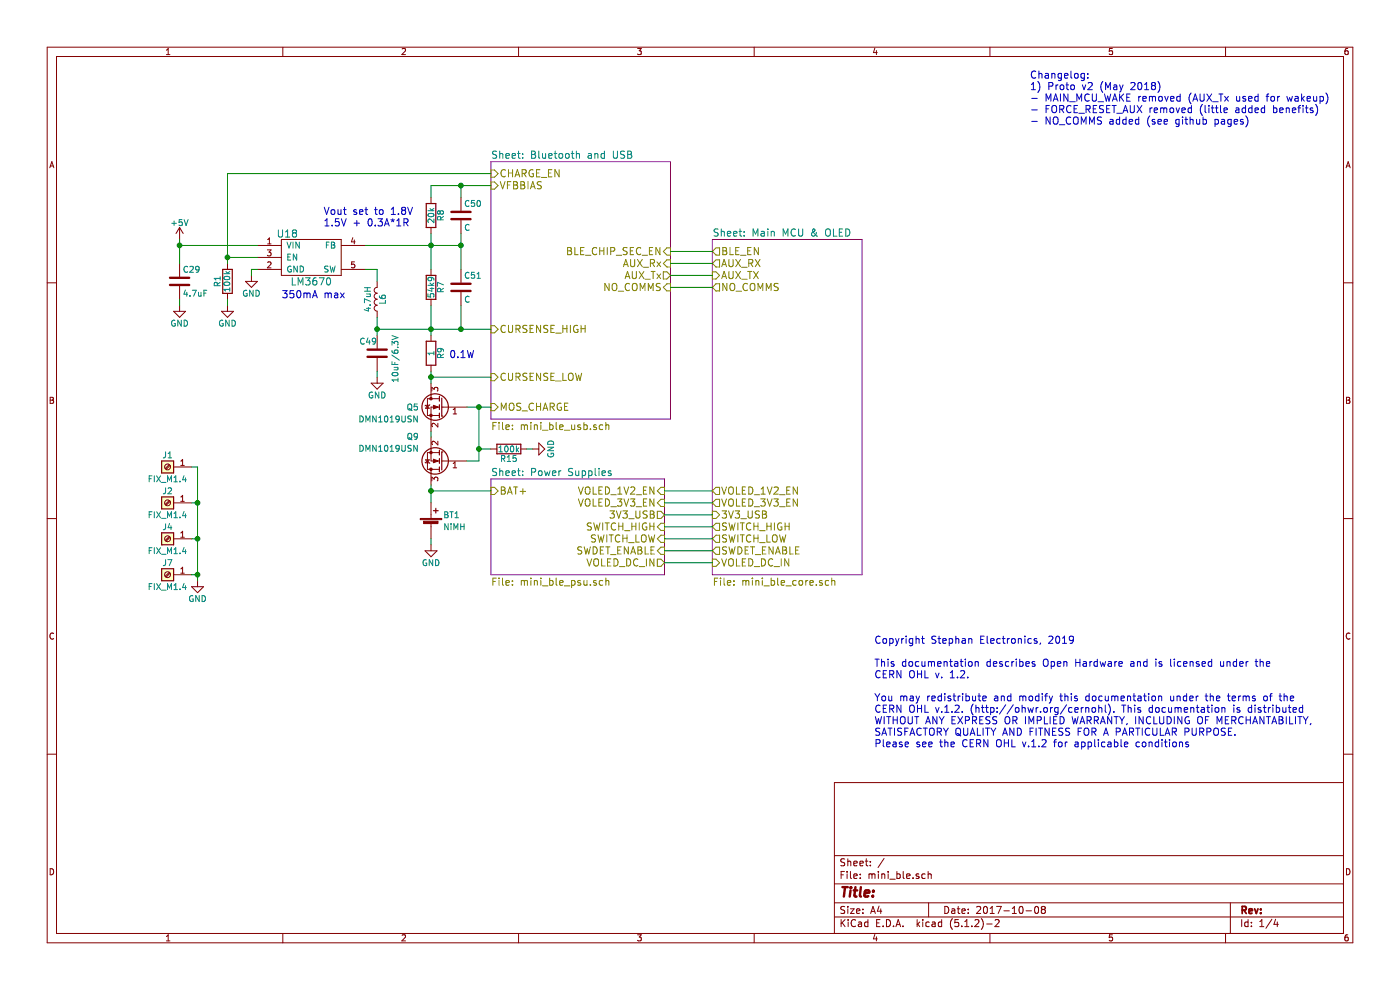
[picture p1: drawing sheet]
EESchema Schematic File Version 4
EELAYER 30 0
EELAYER END
$Descr A4 11693 8268
encoding utf-8
Sheet 1 4
Title ""
Date "2017-10-08"
Rev ""
Comp ""
Comment1 ""
Comment2 ""
Comment3 ""
Comment4 ""
$EndDescr
$Sheet
S 4100 4000 1450 800 
U 59B3AA77
F0 "Power Supplies" 60
F1 "mini_ble_psu.sch" 60
F2 "VOLED_1V2_EN" I R 5550 4100 60 
F3 "VOLED_3V3_EN" I R 5550 4200 60 
F4 "SWDET_ENABLE" I R 5550 4600 60 
F5 "SWITCH_HIGH" I R 5550 4400 60 
F6 "SWITCH_LOW" I R 5550 4500 60 
F7 "3V3_USB" O R 5550 4300 60 
F8 "BAT+" I L 4100 4100 60 
F9 "VOLED_DC_IN" O R 5550 4700 60 
$EndSheet
$Sheet
S 4100 1350 1500 2150
U 59B3AA97
F0 "Bluetooth and USB" 60
F1 "mini_ble_usb.sch" 60
F2 "AUX_Rx" I R 5600 2200 60 
F3 "BLE_CHIP_SEC_EN" I R 5600 2100 60 
F4 "AUX_Tx" O R 5600 2300 60 
F5 "CURSENSE_LOW" I L 4100 3150 60 
F6 "CURSENSE_HIGH" I L 4100 2750 60 
F7 "MOS_CHARGE" I L 4100 3400 60 
F8 "VFBBIAS" I L 4100 1550 60 
F9 "CHARGE_EN" I L 4100 1450 60 
F10 "NO_COMMS" I R 5600 2400 60 
$EndSheet
Text Notes 7300 6250 0    60   ~ 0
Copyright Stephan Electronics, 2019\n\nThis documentation describes Open Hardware and is licensed under the\nCERN OHL v. 1.2.\n\nYou may redistribute and modify this documentation under the terms of the\nCERN OHL v.1.2. (http://ohwr.org/cernohl). This documentation is distributed\nWITHOUT ANY EXPRESS OR IMPLIED WARRANTY, INCLUDING OF MERCHANTABILITY,\nSATISFACTORY QUALITY AND FITNESS FOR A PARTICULAR PURPOSE. \nPlease see the CERN OHL v.1.2 for applicable conditions
Text Notes 8600 2100 0    60   ~ 0
Changelog:\n1) Proto v2 (May 2018)\n- MAIN_MCU_WAKE removed (AUX_Tx used for wakeup)\n- FORCE_RESET_AUX removed (little added benefits)\n- NO_COMMS added (see github pages)\n2) BLE testers version (August 2019)\n- 1M pullup on card detect\n- 100R in series with switch low\n- PA19 used as pullup for nocomms\n3) Pre-production version (December 2019)\n- SOD-523 3V3 ESD Diodes (D1 & D2)\n- VOLED_1V2_EN (pin 13) with SMC_PGM (pin 7) \n   to use SMC_PGM as SDA and SMC_SCK as SCL\n- extra 3V3 ESD Diode on SMC_SCK\n4) Mass production version (July 2020)\n- changed Q7 for low Ciss 2N7002ET1G\n
$Comp
L Device:Battery_Cell BT1
U 1 1
P 3600 4400
F 0 "BT1" H 3700 4500 50  0000 L CNN
F 1 "NiMH" H 3700 4400 50  0000 L CNN
F 2 "footprints:BAT_TWOTHIRD_AAA" V 3600 4460 50  0001 C CNN
F 3 "" V 3600 4460 50  0001 C CNN
	1    3600 4400
	1    0    0    -1  
$EndComp
$Comp
L power:GND #PWR07
U 1 1
P 3600 4550
F 0 "#PWR07" H 3600 4300 50  0001 C CNN
F 1 "GND" H 3600 4400 50  0000 C CNN
F 2 "" H 3600 4550 50  0001 C CNN
F 3 "" H 3600 4550 50  0001 C CNN
	1    3600 4550
	1    0    0    -1  
$EndComp
$Comp
L Device:Q_NMOS_GSD Q5
U 1 1
P 3700 3400
F 0 "Q5" H 3900 3400 50  0000 L CNN
F 1 "DMN1019USN" H 3900 3300 50  0000 L CNN
F 2 "Package_TO_SOT_SMD:SC-59" H 3900 3500 50  0001 C CNN
F 3 "" H 3700 3400 50  0001 C CNN
F 4 "https://www.digikey.com/product-detail/en/diodes-incorporated/DMN1019USN-7/DMN1019USN-7DICT-ND/4898886" H 3700 3400 60  0001 C CNN "Field4"
	1    3700 3400
	-1   0    0    -1  
$EndComp
$Sheet
S 5950 2000 1250 2800
U 59B3AAC5
F0 "Main MCU & OLED" 60
F1 "mini_ble_core.sch" 60
F2 "VOLED_1V2_EN" O L 5950 4100 60 
F3 "VOLED_3V3_EN" O L 5950 4200 60 
F4 "3V3_USB" I L 5950 4300 60 
F5 "SWITCH_HIGH" O L 5950 4400 60 
F6 "SWITCH_LOW" O L 5950 4500 60 
F7 "SWDET_ENABLE" O L 5950 4600 60 
F8 "AUX_TX" I L 5950 2300 60 
F9 "AUX_RX" O L 5950 2200 60 
F10 "BLE_EN" O L 5950 2100 60 
F11 "NO_COMMS" O L 5950 2400 60 
F12 "VOLED_DC_IN" I L 5950 4700 60 
$EndSheet
$Comp
L Device:R R9
U 1 1
P 3600 2950
F 0 "R9" V 3680 2950 50  0000 C CNN
F 1 "1" V 3600 2950 50  0000 C CNN
F 2 "Resistor_SMD:R_0603_1608Metric" V 3530 2950 50  0001 C CNN
F 3 "" H 3600 2950 50  0001 C CNN
F 4 "https://www.digikey.com/product-detail/en/stackpole-electronics-inc/RNCP0603FTD1R00/RNCP0603FTD1R00CT-ND/2240411" V 3600 2950 60  0001 C CNN "Field4"
	1    3600 2950
	1    0    0    -1  
$EndComp
$Comp
L mini_ble:LM3670 U18
U 1 1
P 2600 2150
F 0 "U18" H 2400 2350 60  0000 C CNN
F 1 "LM3670" H 2600 1950 60  0000 C CNN
F 2 "Package_TO_SOT_SMD:SOT-23-5" H 2600 2150 60  0001 C CNN
F 3 "" H 2600 2150 60  0001 C CNN
F 4 "https://www.digikey.com/product-detail/en/texas-instruments/LM3670MFX-ADJ-NOPB/LM3670MFX-ADJ-NOPBCT-ND/953510" H 2600 2150 60  0001 C CNN "Field4"
	1    2600 2150
	1    0    0    -1  
$EndComp
$Comp
L power:GND #PWR05
U 1 1
P 2100 2300
F 0 "#PWR05" H 2100 2050 50  0001 C CNN
F 1 "GND" H 2100 2150 50  0000 C CNN
F 2 "" H 2100 2300 50  0001 C CNN
F 3 "" H 2100 2300 50  0001 C CNN
	1    2100 2300
	1    0    0    -1  
$EndComp
$Comp
L Device:C C29
U 1 1
P 1500 2350
F 0 "C29" H 1525 2450 50  0000 L CNN
F 1 "4.7uF" H 1525 2250 50  0000 L CNN
F 2 "Capacitor_SMD:C_0603_1608Metric" H 1538 2200 50  0001 C CNN
F 3 "http://www.samsungsem.com/kr/support/product-search/mlcc/__icsFiles/afieldfile/2018/08/23/Data%20sheet_CL10A475KA8NQNC.pdf" H 1500 2350 50  0001 C CNN
F 4 "https://www.digikey.com/product-detail/en/samsung-electro-mechanics-america-inc/CL10A475KA8NQNC/1276-1900-1-ND/3889986" H 1500 2350 60  0001 C CNN "Field4"
	1    1500 2350
	1    0    0    -1  
$EndComp
$Comp
L power:GND #PWR02
U 1 1
P 1500 2550
F 0 "#PWR02" H 1500 2300 50  0001 C CNN
F 1 "GND" H 1500 2400 50  0000 C CNN
F 2 "" H 1500 2550 50  0001 C CNN
F 3 "" H 1500 2550 50  0001 C CNN
	1    1500 2550
	1    0    0    -1  
$EndComp
$Comp
L power:+5V #PWR01
U 1 1
P 1500 2000
F 0 "#PWR01" H 1500 1850 50  0001 C CNN
F 1 "+5V" H 1500 2140 50  0000 C CNN
F 2 "" H 1500 2000 50  0001 C CNN
F 3 "" H 1500 2000 50  0001 C CNN
	1    1500 2000
	1    0    0    -1  
$EndComp
$Comp
L Device:C C49
U 1 1
P 3150 2950
F 0 "C49" H 3000 3050 50  0000 L CNN
F 1 "10uF/6.3V" V 3300 2700 50  0000 L CNN
F 2 "Capacitor_SMD:C_0603_1608Metric" H 3188 2800 50  0001 C CNN
F 3 "" H 3150 2950 50  0001 C CNN
F 4 "https://www.digikey.com/product-detail/en/murata-electronics-north-america/GRM188R60J106ME47D/490-3896-1-ND/965938" H 3150 2950 60  0001 C CNN "Field4"
	1    3150 2950
	1    0    0    -1  
$EndComp
$Comp
L Device:L L6
U 1 1
P 3150 2500
F 0 "L6" V 3100 2500 50  0000 C CNN
F 1 "4.7uH" V 3225 2500 50  0000 C CNN
F 2 "Inductor_SMD:L_0805_2012Metric" H 3150 2500 50  0001 C CNN
F 3 "" H 3150 2500 50  0001 C CNN
F 4 "https://www.digikey.com/product-detail/en/murata-electronics-north-america/LQM2MPN4R7MG0L/490-12073-1-ND/5403074" V 3150 2500 60  0001 C CNN "Field4"
	1    3150 2500
	-1   0    0    1   
$EndComp
$Comp
L power:GND #PWR06
U 1 1
P 3150 3150
F 0 "#PWR06" H 3150 2900 50  0001 C CNN
F 1 "GND" H 3150 3000 50  0000 C CNN
F 2 "" H 3150 3150 50  0001 C CNN
F 3 "" H 3150 3150 50  0001 C CNN
	1    3150 3150
	1    0    0    -1  
$EndComp
$Comp
L Device:Q_NMOS_GSD Q9
U 1 1
P 3700 3850
F 0 "Q9" H 3900 3650 50  0000 L CNN
F 1 "DMN1019USN" H 3900 3750 50  0000 L CNN
F 2 "Package_TO_SOT_SMD:SC-59" H 3900 3950 50  0001 C CNN
F 3 "" H 3700 3850 50  0001 C CNN
F 4 "https://www.digikey.com/product-detail/en/diodes-incorporated/DMN1019USN-7/DMN1019USN-7DICT-ND/4898886" H 3700 3850 60  0001 C CNN "Field4"
	1    3700 3850
	-1   0    0    1   
$EndComp
$Comp
L Device:R R15
U 1 1
P 4250 3750
F 0 "R15" V 4330 3750 50  0000 C CNN
F 1 "100k" V 4250 3750 50  0000 C CNN
F 2 "Resistor_SMD:R_0402_1005Metric" V 4180 3750 50  0001 C CNN
F 3 "" H 4250 3750 50  0001 C CNN
F 4 "https://www.digikey.com/product-detail/en/yageo/AC0402FR-07100KL/YAG3434CT-ND/6006283" V 4250 3750 60  0001 C CNN "Field4"
	1    4250 3750
	0    1    1    0   
$EndComp
$Comp
L power:GND #PWR08
U 1 1
P 4450 3750
F 0 "#PWR08" H 4450 3500 50  0001 C CNN
F 1 "GND" H 4450 3600 50  0000 C CNN
F 2 "" H 4450 3750 50  0001 C CNN
F 3 "" H 4450 3750 50  0001 C CNN
	1    4450 3750
	0    -1   -1   0   
$EndComp
$Comp
L Device:R R8
U 1 1
P 3600 1800
F 0 "R8" V 3680 1800 50  0000 C CNN
F 1 "20k" V 3600 1800 50  0000 C CNN
F 2 "Resistor_SMD:R_0402_1005Metric" V 3530 1800 50  0001 C CNN
F 3 "" H 3600 1800 50  0001 C CNN
F 4 "https://www.digikey.com/product-detail/en/yageo/RC0402FR-0720KL/311-20.0KLRCT-ND/729504" V 3600 1800 60  0001 C CNN "Field4"
	1    3600 1800
	1    0    0    -1  
$EndComp
$Comp
L Device:C C51
U 1 1
P 3850 2400
F 0 "C51" H 3875 2500 50  0000 L CNN
F 1 "C" H 3875 2300 50  0000 L CNN
F 2 "Capacitor_SMD:C_0402_1005Metric" H 3888 2250 50  0001 C CNN
F 3 "" H 3850 2400 50  0001 C CNN
	1    3850 2400
	1    0    0    -1  
$EndComp
$Comp
L Device:R R1
U 1 1
P 1900 2350
F 0 "R1" V 1980 2350 50  0000 C CNN
F 1 "100k" V 1900 2350 50  0000 C CNN
F 2 "Resistor_SMD:R_0402_1005Metric" V 1830 2350 50  0001 C CNN
F 3 "" H 1900 2350 50  0001 C CNN
F 4 "https://www.digikey.com/product-detail/en/yageo/AC0402FR-07100KL/YAG3434CT-ND/6006283" V 1900 2350 60  0001 C CNN "Field4"
	1    1900 2350
	-1   0    0    1   
$EndComp
$Comp
L power:GND #PWR04
U 1 1
P 1900 2550
F 0 "#PWR04" H 1900 2300 50  0001 C CNN
F 1 "GND" H 1900 2400 50  0000 C CNN
F 2 "" H 1900 2550 50  0001 C CNN
F 3 "" H 1900 2550 50  0001 C CNN
	1    1900 2550
	1    0    0    -1  
$EndComp
Connection ~ 3600 4100
Wire Wire Line
	1900 2500 1900 2550
Wire Wire Line
	1900 1450 1900 2150
Wire Wire Line
	2150 2150 1900 2150
Connection ~ 3600 2050
Wire Wire Line
	3850 1950 3850 2050
Connection ~ 3850 2750
Wire Wire Line
	3850 2750 3850 2550
Wire Wire Line
	3600 1950 3600 2050
Wire Wire Line
	3050 2050 3600 2050
Wire Wire Line
	3150 2250 3050 2250
Wire Wire Line
	3150 2350 3150 2250
Connection ~ 3150 2750
Connection ~ 3600 2750
Wire Wire Line
	3600 2550 3600 2750
Connection ~ 3600 3150
Wire Wire Line
	3600 3100 3600 3150
Wire Wire Line
	4100 3150 3600 3150
Wire Wire Line
	4400 3750 4450 3750
Connection ~ 4000 3750
Wire Wire Line
	4100 3750 4000 3750
Connection ~ 4000 3400
Wire Wire Line
	3600 4050 3600 4100
Wire Wire Line
	3900 3400 4000 3400
Wire Wire Line
	4000 3400 4000 3750
Wire Wire Line
	4000 3850 3900 3850
Wire Wire Line
	3150 2650 3150 2750
Wire Wire Line
	3150 2750 3600 2750
Wire Wire Line
	3150 3150 3150 3100
Wire Wire Line
	1500 2050 2150 2050
Connection ~ 1500 2050
Wire Wire Line
	1500 2000 1500 2050
Wire Wire Line
	1500 2550 1500 2500
Wire Wire Line
	2100 2250 2100 2300
Wire Wire Line
	2150 2250 2100 2250
Wire Wire Line
	3600 3650 3600 3600
Wire Wire Line
	3600 4500 3600 4550
Wire Wire Line
	5950 4500 5550 4500
Wire Wire Line
	5950 4600 5550 4600
Wire Wire Line
	5550 4400 5950 4400
Wire Wire Line
	5950 4300 5550 4300
Wire Wire Line
	5950 4200 5550 4200
Wire Wire Line
	5550 4100 5950 4100
Wire Wire Line
	4100 4100 3600 4100
$Comp
L Device:R R7
U 1 1
P 3600 2400
F 0 "R7" V 3680 2400 50  0000 C CNN
F 1 "54k9" V 3600 2400 50  0000 C CNN
F 2 "Resistor_SMD:R_0402_1005Metric" V 3530 2400 50  0001 C CNN
F 3 "" H 3600 2400 50  0001 C CNN
F 4 "https://www.digikey.com/product-detail/en/yageo/RC0402FR-0754K9L/YAG3185CT-ND/5282050" V 3600 2400 60  0001 C CNN "Field4"
	1    3600 2400
	1    0    0    -1  
$EndComp
$Comp
L Device:C C50
U 1 1
P 3850 1800
F 0 "C50" H 3875 1900 50  0000 L CNN
F 1 "C" H 3875 1700 50  0000 L CNN
F 2 "Capacitor_SMD:C_0402_1005Metric" H 3888 1650 50  0001 C CNN
F 3 "" H 3850 1800 50  0001 C CNN
	1    3850 1800
	1    0    0    -1  
$EndComp
Connection ~ 3850 2050
Wire Wire Line
	3600 1650 3600 1550
Wire Wire Line
	3600 1550 3850 1550
Wire Wire Line
	3850 1650 3850 1550
Connection ~ 3850 1550
Wire Wire Line
	4100 1450 1900 1450
Connection ~ 1900 2150
Wire Wire Line
	5600 2100 5950 2100
Wire Wire Line
	5950 2200 5600 2200
Wire Wire Line
	5600 2300 5950 2300
Text Notes 2350 2500 0    60   ~ 0
350mA max
Text Notes 2700 1900 0    60   ~ 0
Vout set to 1.8V\n1.5V + 0.3A*1R
Text Notes 3750 3000 0    60   ~ 0
0.1W
$Comp
L Connector:Screw_Terminal_01x01 J1
U 1 1
P 1400 3900
F 0 "J1" H 1400 4000 50  0000 C CNN
F 1 "FIX_M1.4" H 1400 3800 50  0000 C CNN
F 2 "footprints:FIX_M1.4" H 1400 3900 50  0001 C CNN
F 3 "" H 1400 3900 50  0001 C CNN
	1    1400 3900
	-1   0    0    -1  
$EndComp
$Comp
L Connector:Screw_Terminal_01x01 J2
U 1 1
P 1400 4200
F 0 "J2" H 1400 4300 50  0000 C CNN
F 1 "FIX_M1.4" H 1400 4100 50  0000 C CNN
F 2 "footprints:FIX_M1.4" H 1400 4200 50  0001 C CNN
F 3 "" H 1400 4200 50  0001 C CNN
	1    1400 4200
	-1   0    0    -1  
$EndComp
$Comp
L Connector:Screw_Terminal_01x01 J4
U 1 1
P 1400 4500
F 0 "J4" H 1400 4600 50  0000 C CNN
F 1 "FIX_M1.4" H 1400 4400 50  0000 C CNN
F 2 "footprints:FIX_M1.4" H 1400 4500 50  0001 C CNN
F 3 "" H 1400 4500 50  0001 C CNN
	1    1400 4500
	-1   0    0    -1  
$EndComp
$Comp
L Connector:Screw_Terminal_01x01 J7
U 1 1
P 1400 4800
F 0 "J7" H 1400 4900 50  0000 C CNN
F 1 "FIX_M1.4" H 1400 4700 50  0000 C CNN
F 2 "footprints:FIX_M1.4" H 1400 4800 50  0001 C CNN
F 3 "" H 1400 4800 50  0001 C CNN
	1    1400 4800
	-1   0    0    -1  
$EndComp
$Comp
L power:GND #PWR03
U 1 1
P 1650 4850
F 0 "#PWR03" H 1650 4600 50  0001 C CNN
F 1 "GND" H 1650 4700 50  0000 C CNN
F 2 "" H 1650 4850 50  0001 C CNN
F 3 "" H 1650 4850 50  0001 C CNN
	1    1650 4850
	1    0    0    -1  
$EndComp
Wire Wire Line
	1650 4850 1650 4800
Wire Wire Line
	1650 3900 1600 3900
Wire Wire Line
	1600 4200 1650 4200
Connection ~ 1650 4200
Wire Wire Line
	1600 4500 1650 4500
Connection ~ 1650 4500
Wire Wire Line
	1600 4800 1650 4800
Connection ~ 1650 4800
Wire Wire Line
	5600 2400 5950 2400
Wire Wire Line
	5550 4700 5950 4700
Wire Wire Line
	3600 4100 3600 4200
Wire Wire Line
	3600 2050 3600 2250
Wire Wire Line
	3600 2050 3850 2050
Wire Wire Line
	3850 2750 4100 2750
Wire Wire Line
	3150 2750 3150 2800
Wire Wire Line
	3600 2750 3600 2800
Wire Wire Line
	3600 2750 3850 2750
Wire Wire Line
	3600 3150 3600 3200
Wire Wire Line
	4000 3750 4000 3850
Wire Wire Line
	4000 3400 4100 3400
Wire Wire Line
	1500 2050 1500 2200
Wire Wire Line
	3850 2050 3850 2250
Wire Wire Line
	3850 1550 4100 1550
Wire Wire Line
	1900 2150 1900 2200
Wire Wire Line
	1650 4200 1650 3900
Wire Wire Line
	1650 4500 1650 4200
Wire Wire Line
	1650 4800 1650 4500
$EndSCHEMATC
